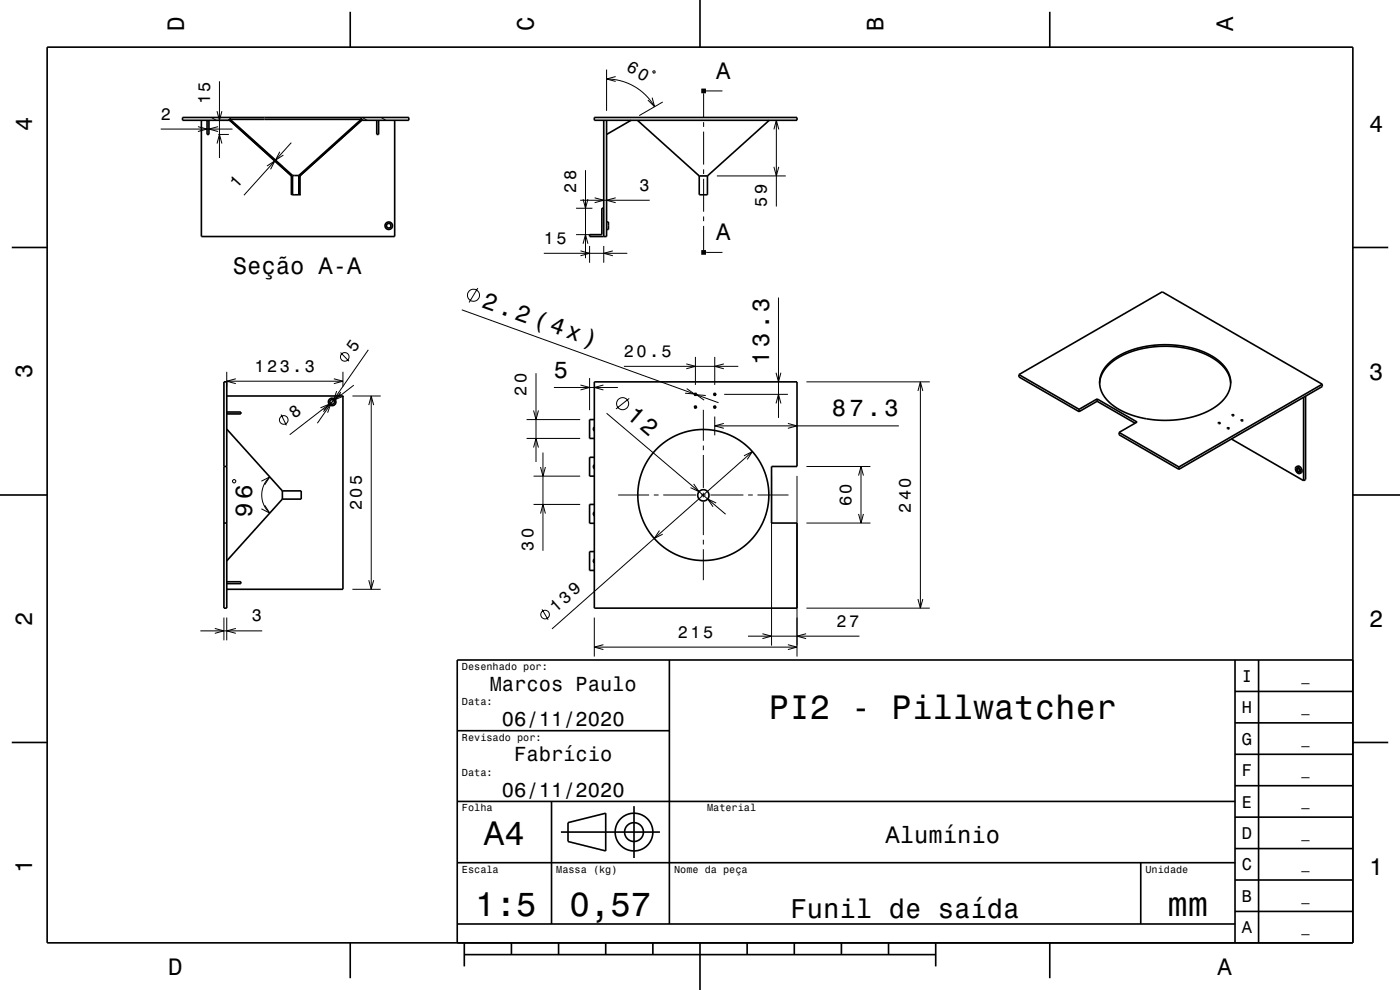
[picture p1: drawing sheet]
<svg xmlns="http://www.w3.org/2000/svg" width="297mm" height="210mm" viewBox="0 0 297 210" stroke-linecap="round" stroke-linejoin="round" font-family="sans-serif">
<g fill="none" stroke="#000" stroke-width=".21">
<path d="M46.6 17.2v16.3M128.7 16.8a11.8 11.8 0 0 1 10.2 5.8M128.7 14.8v8.7M130.6 16.2l-1.9 .6 1.9 .5M138.6 15.1h.3v.4l-.4-.1zM149.3 19.8v5.1M149.8 19.3h3.5M34.1 27.4h15.2M42 26.9l1.9 .5-1.9 .5M44.8 24.9l1.1 .6M46 30.5l.6-2 .5 2M46 23.6l.6 1.9 .5-1.9"/>
<path d="M46.3 26.9l-2 .5 2 .5M46.3 28.5h2.3M46.3 25.5h2.3M50.3 26.7l9.6 8.6M53.9 30.1l.8 .5M56.6 35.2l1.7-1.1-.9 1.8M59.4 32.2l-1 1.8 1.7-1.1M61.8 30.3l-10 11.1M64.5 36.3l.2 .1M66 34.9l.2 .1M70.7 30.6l.2 .1M72.3 29.2l.2 .1"/>
<path d="M76.8 24.9l1.1 .6M80.8 24.9l1.1 .6M124.2 36.1v18.7M138.3 20.7l.6 1.9-1.5-1.4M140.6 21.6l-5 2.9M149.3 25.9v1M149.3 27.9v7M149.3 35.9v1M149.3 37.9v7M152.1 37.3h14.6M164.2 35.4l.5 1.9 .5-1.9M164.2 27.4l.5-1.9 .5 1.9"/>
<path d="M164.7 25.5v18.3M115.4 53.7h17.7M122.2 49.8h3.5M122.2 44.2h3.5M123.1 42.5h14.7M123.1 53.2l2 .5-2 .6M123.7 42.2l.5 2 .5-2M123.7 51.7l.5-1.9 .5 1.9M125.1 52.2v3.5M126.1 42l2 .5-2 .5M128.1 52.2v3.5M130 53.2l-1.9 .5 1.9 .6"/>
<path d="M130.6 42l-1.9 .5 1.9 .5M149.3 45.9v1M149.3 47.9v5.1M149.8 53.5h3.5M48.1 78.9v3.1M72.3 74.8l1.7 1.8M72.8 78.9v3.1M78.1 74.2l-10.8 15.6M98 65.7l54.4 19.7M101.4 61.1l-1.9 3.1M113.7 79.2v18.8M132.4 77.7h24.2"/>
<path d="M145.6 77.2l1.9 .5-1.9 .5M147.5 75.7v6M151.6 75.7v6M153.6 77.2l-2 .5 2 .5M164.6 79.1l.5 1.9 .6-1.9M165.1 63.1v25.6M48.1 80.9h24.7M50 80.3l-1.9 .6 1.9 .5M59.6 87.9l1.2 2.3M68 86.5l1.8-.8-1.2 1.6M68.7 87l1.5-1.3-.7 1.8M70.8 80.3l2 .6-2 .5"/>
<path d="M71.4 83l-.7 1.8 1.6-1.2M72.3 83.2l-1.2 1.6 1.8-.8M74.8 84h6M75.1 81.7l-13.6 10.5M78.2 85.9l.6-1.9 .5 1.9M78.8 84v41M111.7 93h11.4M111.7 89h11.4M113.2 94.9l.5-1.9 .5 1.9M113.2 87.1l.5 1.9 .5-1.9M114.7 99.1l.5 1.9 .5-1.9M115.2 96v20.8"/>
<path d="M117.5 82.2h13.6M123.1 81.7l2 .5-2 .5M125.1 80.2v6.8M128 81.7l-1.9 .5 1.9 .5M128.7 87.7l25.2 21.4M133.5 84.5l-2.8 2.2M145.7 82.4l1.6 1.2-2-.2M147.2 83.7h.6M147.2 86.4h.6M147.5 83.4v.5M147.5 86.1v.5M149.2 86.9v6.6"/>
<path d="M149.2 94.5v1M149.2 96.5v7M149.7 83.9l-2-.2 1.7 1.2M151.3 83.7h.6M151.3 86.4h.6M151.6 83.4v.5M151.6 86.1v.5M151.6 88.4v3.9M151.6 90.3h39.1M153.6 89.8l-2 .5 2 .6M153.6 83.7h13.5M157.8 96.7l1.8-.9-1.1 1.7"/>
<path d="M159.6 95.8l-42.5 37.6M164.6 85.6l.5-1.9 .6 1.9M167.1 89.8l2 .5-2 .6M171.1 99h13.6M171.1 81h26.2M182.7 99v11.9M194.7 82.9l.6-1.9 .5 1.9M195.3 81v48M49.6 101.7l.4 .3-.2 .4-.5-.2zM55.4 102.1l1.8-.9-1.1 1.6M56.1 107.2l1.1 1.6-1.8-.9M57.2 101.2a5.2 5.2 0 0 0 0 7.6"/>
<path d="M113.2 107h9.9M113.2 101h9.9M114.7 108.9l.5-1.9 .5 1.9M131.1 105h6.6M138.7 105h1M139.9 112.5l-1.1 1.7 1.8-.9M140.7 105h7M147.2 102.7l1.1 1.6-1.8-.9M148.7 105h1M149.2 104.5v1M149.2 106.5v7M149.2 114.5v1"/>
<path d="M149.2 116.5v6.6M150.7 105h7M151.9 106.7l-1.8-.9 1.2 1.7M158.7 105h1M160.7 105h6.6M163.7 101v35.9M169.1 101v38.3M171.1 110.9h13.6M182.1 109l.6 1.9 .5-1.9M182.1 100.9l.6-1.9 .5 1.9M42.5 133.8h13.1M45.6 133.3l1.9 .5-1.9 .5"/>
<path d="M47.5 131v4.8M48.1 131v4.8M50 133.3l-1.9 .5 1.9 .5M74.8 125h6M78.2 123.1l.6 1.9 .5-1.9M115 129.3l1.3 2.2M126.1 131v8.3M126.1 137.3h43M128 136.8l-1.9 .5 1.9 .5M158.7 134.9h23.6M161.7 134.4l2 .5-2 .6M167.1 136.8l2 .5-2 .5"/>
<path d="M171 134.4l-1.9 .5 1.9 .6M171.1 129h26.2M194.7 127.1l.6 1.9 .5-1.9"/>
<circle cx="73.1" cy="75.7" r=".92"/>
<circle cx="100.4" cy="62.6" r="1.28"/>
<circle cx="60.2" cy="89.1" r=".92"/>
<circle cx="132.1" cy="85.6" r="1.28"/>
<circle cx="115.6" cy="130.4" r=".91"/>
</g>
<g fill="none" stroke="#000" stroke-width=".35">
<path d="M10 10h277v190h-277zM74.3 2.5v7.5M148.5 0v10M222.7 2.5v7.5M42.7 25.5v24.7h41v-24.7M43.9 25.5v3h.4v-3M48.5 25.3l13.4 12M48.5 25.3v.2M48.7 25.5h-10v-.6h48v.6h-10M48.8 25.3l13.3 11.9M48.8 24.9v.4M48.8 25.3h27.8"/>
<path d="M61.9 37.3h.1M61.9 37.3v4h1.7v-4M62.1 37.2h1.3M62.1 37.2v4.1M63.4 37.2v4.1M76.6 25.3l-13.2 11.9M76.6 24.9v.4M76.9 25.3l-13.3 12M76.9 25.3v.2M79.9 25.5v3h.4v-3M126.1 24.9h43v.6h-43zM128.1 25.5v24.7"/>
<path d="M128.7 25.5v24.7h-3.6v-.4h2.6v-5.6h.4M133.9 25.5l-5.2 3M135.2 25.5l13.1 11.8M148.3 37.3h1.8M148.3 37.3v4h1.8v-4M163.2 25.5l-13.1 11.8M2.5 52.5h7.5M128.7 47.1h.4v1.6h-.4M287 52.5h7.5M216.2 79.5l30.4-17.6 33.9 19.6M216.2 79.5v.5l12.7 7.3M216.2 79.5l12.7 7.3"/>
<path d="M235.1 77.2l1.4-1.2 1.8-1 1.8-.8 2-.5 2.2-.4 2.5-.2 2.2 .1 2.4 .3 2.3 .6 1.9 .7 1.9 .9 1.3 1.1 1.1 1.1 .7 1.2 .4 1.5v1.3l-.6 1.7-1.2 1.6-1.8 1.4-2.4 1.2-2.7 .8-3.1 .5-2.7 .1-3.2-.4-2.9-.6-2.6-1.1-2.1-1.5-1.4-1.5-.8-1.7-.2-1.8 .5-1.7zM47.5 81h.6v48h-.6zM47.5 99h.6M48.1 87.4h3v.4h-3M48.1 84h24.7v41h-24.7M48.1 91l11.8 13.1M126.1 98.6a.5 .5 0 0 0 0 .8M126.1 90.6a.5 .5 0 0 0 0 .8M126.1 81h43v18h-5.4v11.9h5.4v18.1h-43zM126.1 89h-1v4h1M126.1 97h-1v4h1M147.4 86.2h.2v.3h-.2l-.1-.1z"/>
<path d="M147.4 83.5h.2v.3h-.2l-.1-.1zM151.5 83.5h.2v.3h-.2l-.1-.1zM151.5 86.2h.2v.3h-.2l-.1-.1zM228.9 86.8v.5M232.7 84.6l-3.8 2.2M232.7 84.6v.5M232.7 85.1l-3.8 2.2M232.7 84.6l8.5 4.9-3.8 2.2M232.7 85.1l8.1 4.7M233.3 81.3l.3-1.5 .8-1.5 1.3-1.4 1.8-1.2 1.9-.9 2.5-.7 2.6-.5 2.5-.2 2.7 .2 2.4 .4 2.3 .6 2.3 1 1.8 1.2 1.4 1.4 .9 1.5 .3 1.6M237.4 91.7l12.7 7.4M237.4 91.7v.5l12.7 7.3"/>
<path d="M250.1 99.1v.4M258.4 89.7l.2-.1 .3 .1-.2 .2zM260.3 90.8l.2-.1 .3 .2-.2 .1zM261.2 93.1l15.3 8.9M261.3 88.1l.2-.1 .3 .1-.2 .1zM263.2 89.2l.2-.1 .3 .1-.2 .1zM275 99a.8 .8 0 0 1 1.1 .3 .8 .8 0 0 1-.3 1.1M275 99a.91 .91 0 0 1 .8 1.4M275 99a.92 .92 0 0 0 .8 1.4M275.1 99.3a.51 .51 0 0 1 .5 .3 .51 .51 0 0 1-.1 .6l-.4-.4zM275.2 99.3l.1 .6 .4 .2M276.5 84.3v17.7"/>
<path d="M277 84v17.7l-.5 .3M280.5 81.5v.5l-30.4 17.5M280.5 81.5l-30.4 17.6M0 105h10M47.5 110.9h.6M59.9 104.1v1.8M59.9 104.1h4v1.8h-4M59.9 105.9l-11.8 13.1M126.1 118.6a.5 .5 0 0 0 0 .8M126.1 108.6a.49 .49 0 0 0 0 .8M126.1 117h-1v4h1M126.1 107h-1v4h1"/>
<path d="M287 105h10M48.1 123.4h3v.4h-3M142 140v56M262 140v60M267 140v60M287 140h-190v60M2.5 157.5h7.5M97 155h45M262 153.3h25M262 146.7h25M287 157.5h7.5M97 170h165"/>
<path d="M117 170v26M119 176.5h21M120.5 174.5l8-2v8l-8-2zM134.5 171v11M262 173.3h25M262 166.7h25M262 160h25M97 196h165M97 183h165M242 183v13M262 193.3h25M262 186.7h25"/>
<path d="M262 180h25M74.3 200v7.5M98.5 202.5h100M98.5 200v5M108.5 200v2.5M118.5 200v2.5M128.5 200v2.5M138.5 200v2.5M148.5 200v10M158.5 200v2.5M168.5 200v2.5M178.5 200v2.5"/>
<path d="M188.5 200v2.5M198.5 200v5M222.7 200v7.5"/>
<circle cx="82.5" cy="47.9" r=".5"/>
<circle cx="82.5" cy="47.9" r=".8"/>
<circle cx="70.5" cy="85.3" r=".5"/>
<circle cx="70.5" cy="85.3" r=".8"/>
<circle cx="149.2" cy="105" r="13.9"/>
<circle cx="149.2" cy="105.1" r="1.2"/>
<circle cx="134.5" cy="176.5" r="2"/>
<circle cx="134.5" cy="176.5" r="4"/>
</g>
<path d="M149.3 18.8v1M149.3 53v1" fill="none" stroke="#000" stroke-width="1" stroke-linecap="butt"/>
<g fill="#000">
<path d="M149.3 19.3l.5-.2v.3z" fill-rule="evenodd"/>
<path d="M149.3 53.5l.5-.1v.3z" fill-rule="evenodd"/>
</g>
<g font-size="7.2">
<text x="163.1" y="152.6">PI2 - Pillwatcher</text>
<text x="102.7" y="179.3">A4</text>
<text x="100.8" y="194.3">1:5</text>
<text x="120.8" y="194.3">0,57</text>
<text x="247.7" y="194.3">mm</text>
</g>
<text font-size="5.8" x="167.7" y="194.6">Funil de saída</text>
<g font-size="5">
<text x="39" y="6.5" transform="rotate(-90 39 6.5)">D</text>
<text x="113.2" y="6.5" transform="rotate(-90 113.2 6.5)">C</text>
<text x="187.4" y="6.5" transform="rotate(-90 187.4 6.5)">B</text>
<text x="261.6" y="6.5" transform="rotate(-90 261.6 6.5)">A</text>
<text x="151.9" y="16.7">A</text>
<text x="6.8" y="27.8" transform="rotate(-90 6.8 27.8)">4</text>
<text x="290.5" y="28.1">4</text>
<text x="151.9" y="50.9">A</text>
<text x="49.4" y="58.1">Seção A-A</text>
<text x="102" y="65.1" transform="rotate(20 102 65.1)">2.2 (4x)</text>
<text x="163.1" y="77.4" transform="rotate(-90 163.1 77.4)">13.3</text>
<text x="6.8" y="80.3" transform="rotate(-90 6.8 80.3)">3</text>
<text x="117.5" y="80.2">5</text>
<text x="290.5" y="80.6">3</text>
<text x="132.7" y="88.4" transform="rotate(41 132.7 88.4)">12</text>
<text x="176.4" y="88.3">87.3</text>
<text x="53.5" y="109.7" transform="rotate(-90 53.5 109.7)">96</text>
<text x="6.8" y="132.8" transform="rotate(-90 6.8 132.8)">2</text>
<text x="290.5" y="133.1">2</text>
<text x="187.9" y="178.8">Alumínio</text>
<text x="6.8" y="185.3" transform="rotate(-90 6.8 185.3)">1</text>
<text x="290.5" y="185.6">1</text>
<text x="35.7" y="206.8">D</text>
<text x="258.3" y="206.8">A</text>
</g>
<g font-size="4.3">
<text x="103.9" y="146.5">Marcos Paulo</text>
<text x="106.5" y="154">06/11/2020</text>
<text x="109.1" y="161.5">Fabrício</text>
<text x="106.5" y="169">06/11/2020</text>
</g>
<g font-size="3.6">
<text x="132.7" y="14.9" transform="rotate(30 132.7 14.9)">60</text>
<text x="44.6" y="22.1" transform="rotate(-90 44.6 22.1)">15</text>
<text x="34.1" y="25.4">2</text>
<text x="50.3" y="40.1" transform="rotate(-48 50.3 40.1)">1</text>
<text x="122.2" y="40.9" transform="rotate(-90 122.2 40.9)">28</text>
<text x="135.7" y="40.5">3</text>
<text x="162.7" y="43.8" transform="rotate(-90 162.7 43.8)">59</text>
<text x="115.4" y="51.7">15</text>
<text x="75.3" y="74.8" transform="rotate(-55 75.3 74.8)">5</text>
<text x="132.4" y="75.7">20.5</text>
<text x="54" y="78.9">123.3</text>
<text x="111.7" y="84" transform="rotate(-90 111.7 84)">20</text>
<text x="62.5" y="88.9" transform="rotate(-38 62.5 88.9)">8</text>
<text x="180.7" y="107.4" transform="rotate(-90 180.7 107.4)">60</text>
<text x="76.8" y="108.3" transform="rotate(-90 76.8 108.3)">205</text>
<text x="193.3" y="108.8" transform="rotate(-90 193.3 108.8)">240</text>
<text x="113.2" y="116.8" transform="rotate(-90 113.2 116.8)">30</text>
<text x="53.4" y="131.8">3</text>
<text x="117.9" y="130" transform="rotate(-41 117.9 130)">139</text>
<text x="143.8" y="135.3">215</text>
<text x="177.5" y="132.9">27</text>
<text x="263.4" y="144.6">I</text>
<text x="263.4" y="151.3">H</text>
<text x="263.4" y="158">G</text>
<text x="263.4" y="164.6">F</text>
<text x="263.4" y="171.3">E</text>
<text x="263.4" y="178">D</text>
<text x="263.4" y="184.6">C</text>
<text x="263.4" y="191.3">B</text>
<text x="263.4" y="198">A</text>
</g>
<g font-size="2.9">
<text x="276.1" y="144.4">_</text>
<text x="276.1" y="151">_</text>
<text x="276.1" y="157.7">_</text>
<text x="276.1" y="164.4">_</text>
<text x="276.1" y="171">_</text>
<text x="276.1" y="177.7">_</text>
<text x="276.1" y="184.4">_</text>
<text x="276.1" y="191.1">_</text>
<text x="276.1" y="197.7">_</text>
</g>
<g font-size="2.2">
<text x="98" y="142.1">Desenhado por:</text>
<text x="98" y="149.6">Data:</text>
<text x="98" y="157.1">Revisado por:</text>
<text x="98" y="164.6">Data:</text>
<text x="98" y="172.1">Folha</text>
<text x="150" y="172.1">Material</text>
<text x="98" y="185.1">Escala</text>
<text x="118" y="185.1">Massa (kg)</text>
<text x="143" y="185.1">Nome da peça</text>
<text x="243" y="185.1">Unidade</text>
</g>
</svg>
